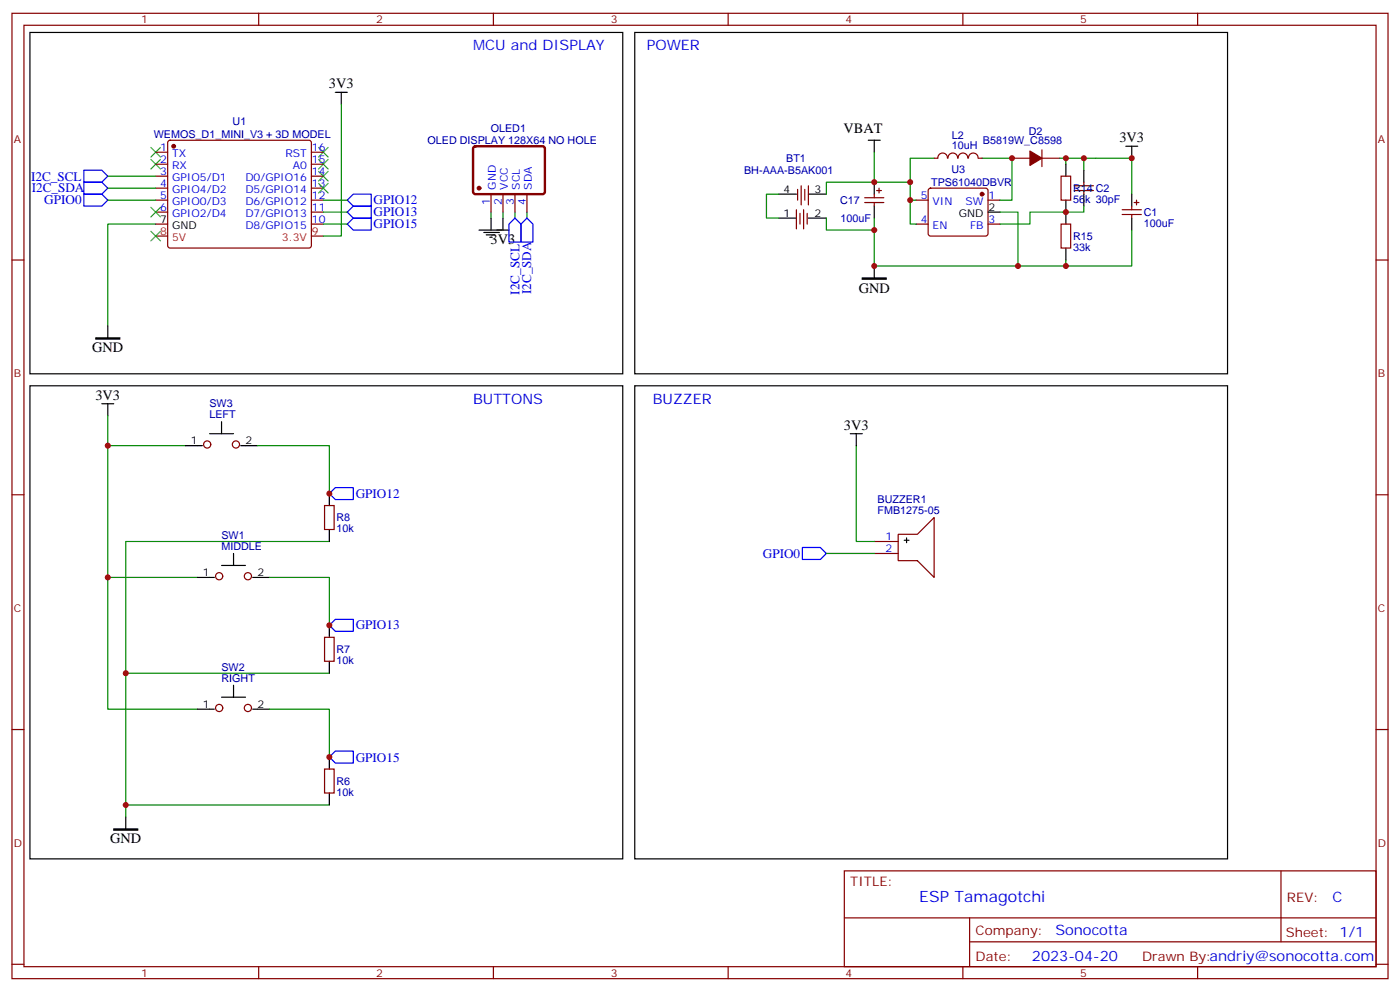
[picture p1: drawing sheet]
<svg xmlns="http://www.w3.org/2000/svg" width="412mm" height="292mm" viewBox="0 0 412 292" stroke-linecap="round" stroke-linejoin="round" font-family="sans-serif">
<g fill="none" stroke="#870000" stroke-width=".35">
<path d="M3.5 3.9h405.4v284.4h-405.4zM7.1 7.4h398.2v277.3h-398.2zM76.2 3.9v3.5M145.3 3.9v3.5M214.5 3.9v3.5M283.6 3.9v3.5M352.8 3.9v3.5M45.9 44.8h3.5M45.9 48.4h3.5M45.9 51.9h3.5M45.9 55.4h3.5M45.9 58.9h3.5"/>
<path d="M49.6 41.5l.5-.2h40.9l.5 .2 .2 .5v30.6l-.7 .5-41.2-.1-.4-.6v-30.4zM91.7 44.8h3.5M91.7 48.4h3.5M91.7 51.9h3.5M91.7 55.4h3.5M91.7 58.9h3.5M234.9 55.8v3.1M236 54.7v5.7M237.1 55.8v3.1M238.1 54.7v5.7M254.7 58.2h5.6M254.7 59.7h5.6"/>
<path d="M257.5 57.2v1M257.5 59.7v1M258.2 56.1h1.4M258.9 55.4v1.4M269.9 58.9h3.5M273.6 55.6l.5-.2h16.2l.5 .2 .2 .5v12.7l-.2 .5-.5 .2h-16.2l-.5-.2-.2-.5v-12.7zM275.2 46.6h1M276.3 46.6a1.41 1.41 0 0 1 1.4-1.5 1.41 1.41 0 0 1 1.4 1.5M279.3 46.6a1.41 1.41 0 0 1 1.4-1.5 1.41 1.41 0 0 1 1.4 1.5M282.2 46.6a1.41 1.41 0 0 1 1.5-1.5 1.41 1.41 0 0 1 1.4 1.5M285.3 46.6a1.41 1.41 0 0 1 1.4-1.5 1.41 1.41 0 0 1 1.4 1.5M288.2 46.6h1.1"/>
<path d="M291 58.9h3.6M298.1 46.6h5.3M306.9 44.1v5M306.9 46.6h5.3M312.6 51.9h2.8v7h-2.8zM316.4 56.1h5.7M316.4 54.7h5.7M319.3 53.7v1M319.3 56.1v1.1M334.1 59.7h1.4M334.8 58.9v1.5M3.5 76.6h3.6"/>
<path d="M45.9 62.5h3.5M45.9 66h3.5M45.9 69.5h3.5M91.7 62.5h3.5M91.7 66h3.5M91.7 69.5h3.5M234.6 61.8v5.6M235.7 62.8v3.2M236.7 61.8v5.6M237.8 62.8v3.2M269.9 66h3.5M291 66h3.6"/>
<path d="M312.6 66h2.8v7.1h-2.8zM330.6 61.8h5.6M330.6 63.2h5.6M333.4 60.7v1.1M333.4 63.2v1M405.3 76.6h3.6M3.5 145.7h3.6M95.6 148.9h2.8v7.1h-2.8zM257.5 159.5h7.1M264.6 157.4h5.6l5-5v17.7l-5-5h-5.6zM405.3 145.7h3.6M257.5 163h7.1"/>
<path d="M95.6 187.7h2.8v7.1h-2.8zM3.5 214.9h3.6M405.3 214.9h3.6M95.6 226.5h2.8v7.1h-2.8zM248.7 256.5h156.6v28.2h-156.6zM377.3 256.5v20.9M248.7 270.4h156.5M285.6 277.4h119.6M285.6 270.4v14.1M3.5 284h3.6M76.2 284.7v3.6M145.3 284.7v3.6"/>
<path d="M214.5 284.7v3.6M283.6 284.7v3.6M352.8 284.7v3.6M405.3 284h3.6"/>
<circle cx="61" cy="130.9" r="1.06"/>
<circle cx="69.5" cy="130.9" r="1.06"/>
<circle cx="64.6" cy="169.7" r="1.06"/>
<circle cx="73" cy="169.7" r="1.06"/>
<circle cx="64.6" cy="208.5" r="1.06"/>
<circle cx="73" cy="208.5" r="1.06"/>
</g>
<g fill="none" stroke="#3c3" stroke-width=".35">
<path d="M44.4 43.4l2.9 2.8M44.4 47l2.9 2.8M47.3 43.4l-2.9 2.8M47.3 47l-2.9 2.8M93.8 50.5l2.9 2.8M93.8 47l2.9 2.8M93.8 43.4l2.9 2.8M93.8 54l2.9 2.8M96.7 50.5l-2.9 2.8M96.7 47l-2.9 2.8M96.7 43.4l-2.9 2.8M96.7 54l-2.9 2.8"/>
<path d="M44.4 61.1l2.9 2.8M44.4 68.1l2.9 2.8M47.3 61.1l-2.9 2.8M47.3 68.1l-2.9 2.8"/>
</g>
<g fill="none" stroke="#008700" stroke-width=".35">
<path d="M100.5 30.7v38.8h-5.3M31.7 51.9h14.2M31.7 55.4h14.2M31.7 58.9h14.2M95.2 58.9h7.1M229.3 57.2h-3.5v7h3.5M257.5 44.8v8.9h10.6v5.2h1.8M257.5 53.7h-14.1v3.5M268.1 58.9v7.1h1.8M275.2 46.6h-7.1v7.1M289.3 46.6h8.8v12.3h-3.5M312.2 46.6h21.2v10.6"/>
<path d="M314 46.6v1.8M319.3 46.6v3.5M45.9 66h-14.2v30M95.2 62.5h7.1M95.2 66h7.1M144.6 62.5v1.7M148.2 62.5v1.7M151.7 62.5v1.7M155.2 62.5v1.7M243.4 64.2v3.6h14.1M257.5 64.2v14.2h75.9v-10.6M294.6 62.5h5.3v15.9"/>
<path d="M314 76.6v1.8M319.3 60.7v1.8h-15.9v3.5h-8.8M31.7 122.4v8.9h23M31.7 131.3v38.8h26.5M75.8 131.3h21.2v14.1M252.2 131.3v28.2h5.3M97 159.5h-60v81.1M31.7 170.1v38.8h26.5M79.4 170.1h17.6v14.1M243.4 163h14.1M37 198.3h60M79.4 208.9h17.6v14.1"/>
<path d="M37 237.1h60"/>
</g>
<path d="M28.2 99.5h7.1v.4h-7.1zM254 81.9h7.1v.3h-7.1zM33.5 244.2h7.1v.3h-7.1z" fill="#000" stroke="#000" stroke-width=".35"/>
<g fill="none" stroke="#000" stroke-width=".35">
<path d="M8.8 9.6h174.6v100.5h-174.6zM187 9.6h174.6v100.5h-174.6zM98.8 27.2h3.5M100.5 27.2v3.5M229.3 57.2h5.3M238.1 57.2h5.3M255.8 41.3h3.5M257.5 41.3v3.5M257.5 53.7v3.5M314 48.4v3.5M314 58.9v7.1M319.3 50.1v3.6"/>
<path d="M319.3 57.2v3.5M331.6 43.1h3.5M333.4 43.1v3.5M333.4 57.2v3.5M141.1 67.8h8.8M142.5 68.5h4.6M143.2 69.2h2.5M144.3 69.9h.7M144.6 64.2v3.6M148.2 64.2v3.6M229.3 64.2h5.3M238.1 64.2h5.3"/>
<path d="M257.5 60.7v3.5M257.5 78.4v3.5M291 62.5h3.6M314 73.1v3.5M333.4 64.2v3.6M31.7 96v3.5M8.8 113.6h174.6v139.4h-174.6zM30 118.9h3.5M31.7 118.9v3.5M187 113.6h174.6v139.4h-174.6zM54.7 131.3h4.9M61.7 127.7h7.1"/>
<path d="M65.3 124.2v3.5M70.9 131.3h4.9M250.5 127.7h3.5M252.2 127.7v3.6M97 145.4v3.5M97 156v3.5M266.3 159.1h1.5M267.1 158.4v1.4M58.2 170.1h4.9M65.3 166.5h7M68.8 163v3.5M74.4 170.1h5"/>
<path d="M97 184.2v3.5M97 194.8v3.5M58.2 208.9h4.9M65.3 205.4h7M68.8 201.8v3.6M74.4 208.9h5M97 223v3.5M97 233.6v3.5M37 240.6v3.6"/>
</g>
<g fill="#870000" stroke="#870000" stroke-width=".35">
<path d="M303.4 44.5l3.5 2.1-3.5 2.1z"/>
<circle cx="51.2" cy="43.1" r=".53"/>
<circle cx="141.1" cy="55.4" r=".53"/>
<circle cx="289.3" cy="57.2" r=".53"/>
</g>
<path d="M24.7 50.1h5.3l1.7 1.8-1.7 1.8h-5.3zM24.7 53.7h5.3l1.7 1.7-1.7 1.8h-5.3zM24.7 57.2h5.3l1.7 1.7-1.7 1.8h-5.3zM104.1 57.2h5.3v3.5h-5.3l-1.8-1.8zM102.3 62.5l1.8-1.8h5.3v3.5h-5.3zM102.3 66l1.8-1.8h5.3v3.6h-5.3zM151.7 64.2l1.8 1.8v5.3h-3.6v-5.3zM155.2 64.2l1.8 1.8v5.3h-3.5v-5.3zM97 145.4l1.8-1.8h5.3v3.5h-5.3zM236.4 161.3h5.3l1.7 1.7-1.7 1.8h-5.3zM97 184.2l1.8-1.8h5.3v3.5h-5.3zM97 223l1.8-1.8h5.3v3.6h-5.3z" fill="none" stroke="#00f" stroke-width=".35"/>
<path d="M139.6 43.3l.5-.2h20l.4 .7-.1 13-.6 .4-20-.1-.5-.6v-12.7z" fill="none" stroke="#800000" stroke-width=".71"/>
<path d="M144.6 57.2v5.3M148.2 57.2v5.3M151.7 57.2v5.3M155.2 57.2v5.3" fill="none" stroke="#800000" stroke-width=".35"/>
<g fill="#c00">
<circle cx="31.8" cy="131.3" r=".88"/>
<circle cx="31.8" cy="170.1" r=".88"/>
<circle cx="257.5" cy="78.4" r=".88"/>
<circle cx="257.5" cy="67.8" r=".88"/>
<circle cx="257.5" cy="53.7" r=".88"/>
<circle cx="299.9" cy="78.4" r=".88"/>
<circle cx="268.1" cy="58.9" r=".88"/>
<circle cx="268.1" cy="53.7" r=".88"/>
<circle cx="298.1" cy="46.6" r=".88"/>
<circle cx="314" cy="78.4" r=".88"/>
<circle cx="314" cy="46.6" r=".88"/>
<circle cx="314" cy="62.5" r=".88"/>
<circle cx="319.3" cy="46.6" r=".88"/>
<circle cx="333.4" cy="46.6" r=".88"/>
<circle cx="37" cy="198.3" r=".88"/>
<circle cx="37" cy="237.1" r=".88"/>
<circle cx="97" cy="184.2" r=".88"/>
<circle cx="97" cy="145.4" r=".88"/>
<circle cx="97" cy="223" r=".88"/>
</g>
<text font-size="4.6" fill="#00f" x="270.8" y="265.5">ESP Tamagotchi</text>
<g font-size="4.2" fill="#00f">
<text x="139.3" y="14.9">MCU and DISPLAY</text>
<text x="190.5" y="14.9">POWER</text>
<text x="139.3" y="118.9">BUTTONS</text>
<text x="192.3" y="118.9">BUZZER</text>
<text x="392.5" y="265.8">C</text>
<text x="310.9" y="275.3">Sonocotta</text>
<text x="304" y="283.1">2023-04-20</text>
</g>
<g font-size="4.2">
<text x="96.9" y="26">3V3</text>
<text x="248.5" y="39.2">VBAT</text>
<text x="329.7" y="41.9">3V3</text>
<text x="144.5" y="71.9">3V3</text>
<text x="252.9" y="86.3">GND</text>
<text x="27.2" y="103.8">GND</text>
<text x="28.1" y="117.7">3V3</text>
<text x="248.6" y="126.5">3V3</text>
<text x="32.5" y="248.4">GND</text>
</g>
<g font-size="3.9" fill="#00f">
<text x="9.2" y="53.2">I2C_SCL</text>
<text x="9.3" y="56.7">I2C_SDA</text>
<text x="13" y="60.2">GPIO0</text>
<text x="110.1" y="60.1">GPIO12</text>
<text x="110.1" y="63.7">GPIO13</text>
<text x="110.1" y="67.2">GPIO15</text>
<text x="153" y="86.8" transform="rotate(-90 153 86.8)">I2C_SCL</text>
<text x="156.5" y="86.7" transform="rotate(-90 156.5 86.7)">I2C_SDA</text>
<text x="104.8" y="146.6">GPIO12</text>
<text x="224.7" y="164.3">GPIO0</text>
<text x="104.8" y="185.4">GPIO13</text>
<text x="104.8" y="224.4">GPIO15</text>
</g>
<g font-size="3.9" fill="#800">
<text x="250.5" y="261.1">TITLE:</text>
<text x="379.1" y="265.8">REV:</text>
<text x="287.4" y="275.3">Company:</text>
<text x="378.7" y="275.9">Sheet: 1/1</text>
<text x="287.4" y="283">Date:</text>
<text x="336.4" y="283.1">Drawn By:andriy@sonocotta.com</text>
</g>
<g font-size="3.2" fill="#800">
<text x="41.6" y="6.9">1</text>
<text x="110.8" y="6.9">2</text>
<text x="179.9" y="6.9">3</text>
<text x="249.1" y="6.9">4</text>
<text x="318.2" y="6.9">5</text>
<text x="4.1" y="42">A</text>
<text x="405.9" y="42">A</text>
<text x="4.1" y="111.2">B</text>
<text x="405.9" y="111.2">B</text>
<text x="4.1" y="180.3">C</text>
<text x="405.9" y="180.3">C</text>
<text x="4.1" y="249.4">D</text>
<text x="405.9" y="249.4">D</text>
<text x="41.6" y="287.7">1</text>
<text x="110.8" y="287.7">2</text>
<text x="179.9" y="287.7">3</text>
<text x="249.1" y="287.7">4</text>
<text x="318.2" y="287.7">5</text>
</g>
<g font-size="3.2" fill="#000080">
<text x="45.3" y="40.7">WEMOS_D1_MINI_V3 + 3D MODEL</text>
<text x="68.5" y="36.8">U1</text>
<text x="144.5" y="38.8">OLED1</text>
<text x="280.4" y="40.8">L2</text>
<text x="303.1" y="39.9">D2</text>
<text x="125.9" y="42.4">OLED DISPLAY 128X64 NO HOLE</text>
<text x="231.6" y="47.7">BT1</text>
<text x="280.4" y="44">10uH</text>
<text x="289.5" y="42.4">B5819W_C8598</text>
<text x="219.2" y="51.2">BH-AAA-B5AK001</text>
<text x="280.3" y="51">U3</text>
<text x="274.3" y="54.8">TPS61040DBVR</text>
<text x="316.1" y="59.8">56k 30pF</text>
<text x="316.1" y="56.6">R14 C2</text>
<text x="247.5" y="60.1">C17</text>
<text x="247.6" y="65.4">100uF</text>
<text x="336.9" y="63.6">C1</text>
<text x="316.1" y="70.7">R15</text>
<text x="336.9" y="66.8">100uF</text>
<text x="316.1" y="73.9">33k</text>
<text x="61.7" y="119.9">SW3</text>
<text x="61.7" y="123.2">LEFT</text>
<text x="258.5" y="148.2">BUZZER1</text>
<text x="99.1" y="153.6">R8</text>
<text x="258.5" y="151.4">FMB1275-05</text>
<text x="65.2" y="162">MIDDLE</text>
<text x="65.2" y="158.8">SW1</text>
<text x="99.1" y="156.8">10k</text>
<text x="65.2" y="197.6">SW2</text>
<text x="99.1" y="195.6">10k</text>
<text x="99.1" y="192.4">R7</text>
<text x="65.2" y="200.8">RIGHT</text>
<text x="99.1" y="231.2">R6</text>
<text x="99.1" y="234.4">10k</text>
</g>
<g font-size="3.2" fill="#00f">
<text x="47.2" y="44.5">1</text>
<text x="50.7" y="46.2">TX</text>
<text x="84.1" y="46.2">RST</text>
<text x="91.9" y="44.5">16</text>
<text x="47.2" y="48">2</text>
<text x="47.2" y="51.5">3</text>
<text x="50.7" y="49.8">RX</text>
<text x="50.7" y="53.3">GPIO5/D1</text>
<text x="72.3" y="53.3">D0/GPIO16</text>
<text x="86.2" y="49.8">A0</text>
<text x="91.9" y="51.5">14</text>
<text x="91.9" y="48">15</text>
<text x="47.2" y="55.1">4</text>
<text x="47.2" y="58.6">5</text>
<text x="50.7" y="56.8">GPIO4/D2</text>
<text x="72.3" y="56.8">D5/GPIO14</text>
<text x="91.9" y="58.6">12</text>
<text x="91.9" y="55.1">13</text>
<text x="146" y="55.9" transform="rotate(-90 146 55.9)">GND</text>
<text x="149.6" y="55.9" transform="rotate(-90 149.6 55.9)">VCC</text>
<text x="153.1" y="55.9" transform="rotate(-90 153.1 55.9)">SCL</text>
<text x="156.6" y="55.9" transform="rotate(-90 156.6 55.9)">SDA</text>
<text x="271.2" y="58.6">5</text>
<text x="291.2" y="58.6">1</text>
<text x="47.2" y="62.1">6</text>
<text x="50.7" y="60.4">GPIO0/D3</text>
<text x="50.7" y="63.9">GPIO2/D4</text>
<text x="72.3" y="63.9">D7/GPIO13</text>
<text x="72.3" y="60.4">D6/GPIO12</text>
<text x="91.9" y="65.7">10</text>
<text x="91.9" y="62.1">11</text>
<text x="144.3" y="60.4" transform="rotate(-90 144.3 60.4)">1</text>
<text x="147.8" y="60.4" transform="rotate(-90 147.8 60.4)">2</text>
<text x="151.3" y="60.4" transform="rotate(-90 151.3 60.4)">3</text>
<text x="154.9" y="60.4" transform="rotate(-90 154.9 60.4)">4</text>
<text x="271.2" y="65.7">4</text>
<text x="274.7" y="60.4">VIN</text>
<text x="284.4" y="60.4">SW</text>
<text x="291.2" y="65.7">3</text>
<text x="72.3" y="67.4">D8/GPIO15</text>
<text x="274.7" y="67.4">EN</text>
<text x="285.7" y="67.4">FB</text>
<text x="260.8" y="159.1">1</text>
<text x="260.8" y="162.7">2</text>
</g>
<g font-size="3.2">
<text x="230.8" y="56.8">4</text>
<text x="239.9" y="56.8">3</text>
<text x="47.2" y="65.7">7</text>
<text x="230.8" y="63.9">1</text>
<text x="239.9" y="63.9">2</text>
<text x="282.5" y="63.9">GND</text>
<text x="291.2" y="62.1">2</text>
<text x="50.7" y="67.4">GND</text>
<text x="56.2" y="130.9">1</text>
<text x="72.3" y="130.9">2</text>
<text x="59.7" y="169.7">1</text>
<text x="75.8" y="169.7">2</text>
<text x="59.7" y="208.5">1</text>
<text x="75.8" y="208.5">2</text>
</g>
<g font-size="3.2" fill="#f00">
<text x="47.2" y="69.2">8</text>
<text x="50.7" y="70.9">5V</text>
<text x="83.1" y="70.9">3.3V</text>
<text x="91.9" y="69.2">9</text>
</g>
</svg>
